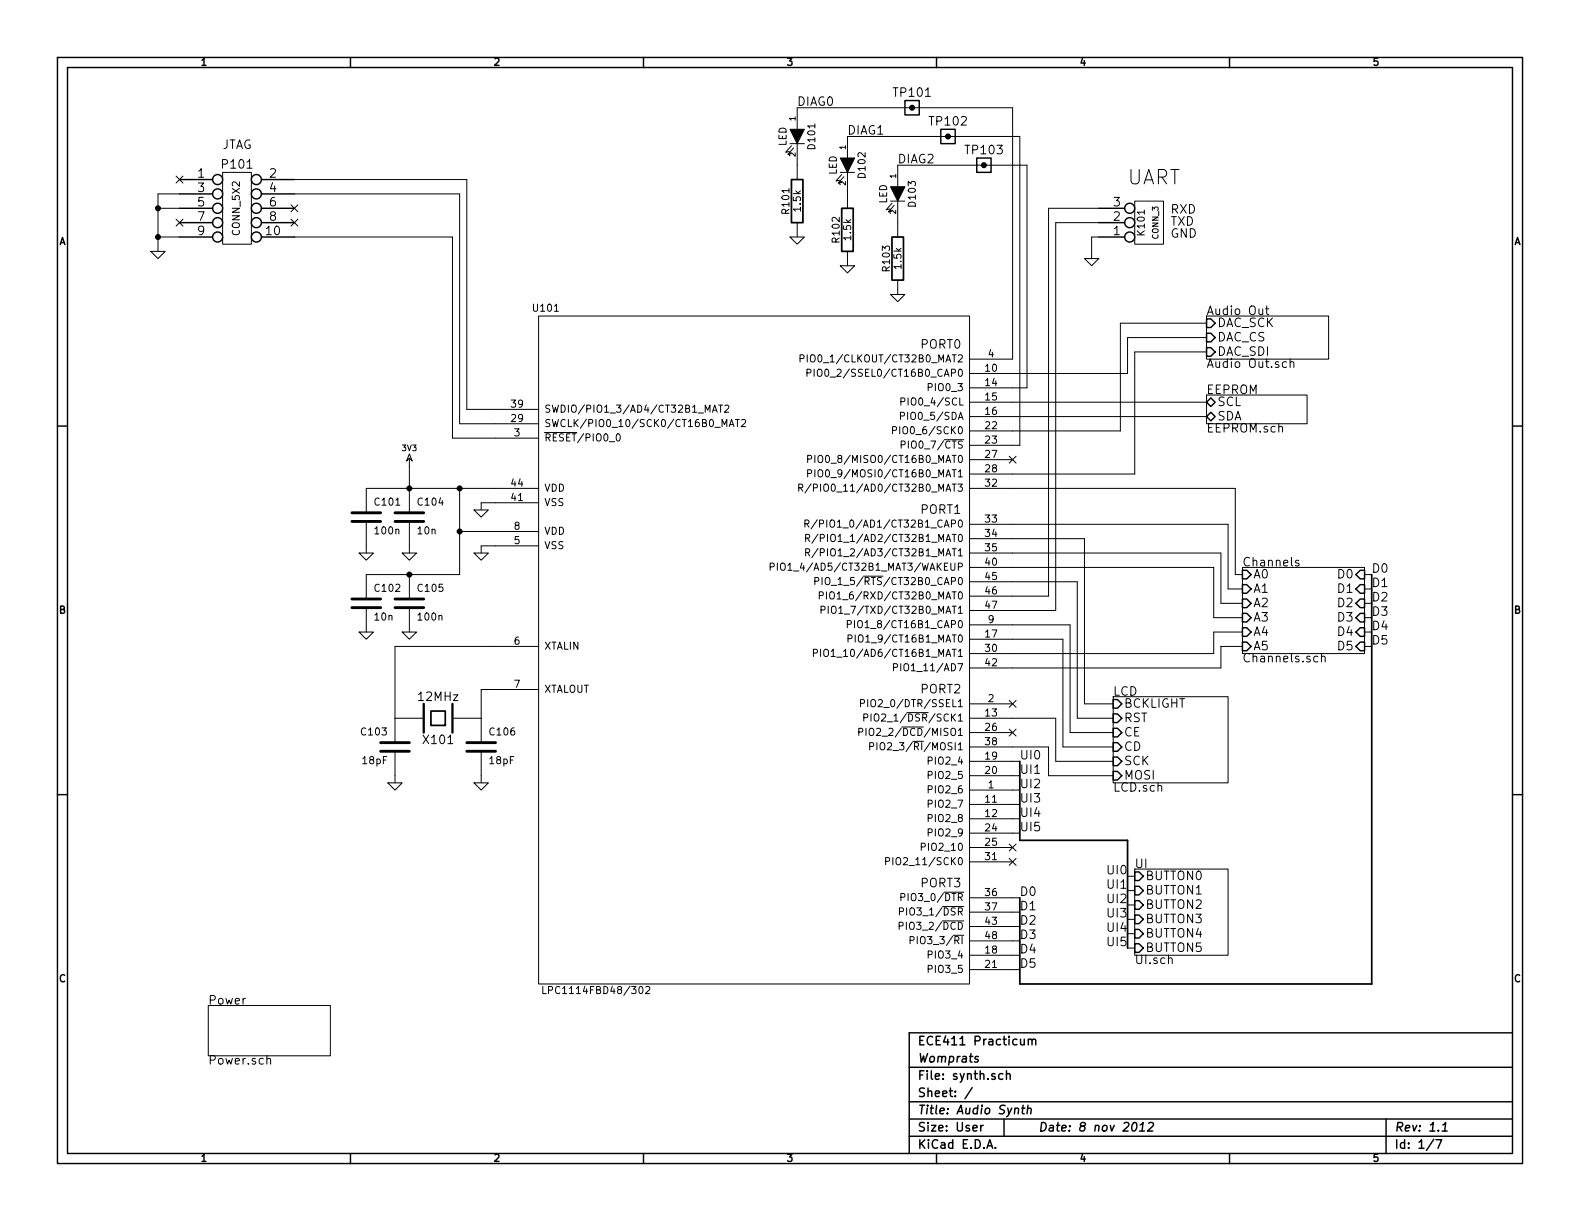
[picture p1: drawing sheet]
EESchema Schematic File Version 2  date Thu 08 Nov 2012 03:13:00 PM PST
LIBS:power
LIBS:device
LIBS:transistors
LIBS:conn
LIBS:linear
LIBS:regul
LIBS:74xx
LIBS:cmos4000
LIBS:adc-dac
LIBS:memory
LIBS:xilinx
LIBS:special
LIBS:microcontrollers
LIBS:dsp
LIBS:microchip
LIBS:analog_switches
LIBS:motorola
LIBS:texas
LIBS:intel
LIBS:audio
LIBS:interface
LIBS:digital-audio
LIBS:philips
LIBS:display
LIBS:cypress
LIBS:siliconi
LIBS:opto
LIBS:atmel
LIBS:contrib
LIBS:valves
LIBS:audiosynth
LIBS:synth-cache
EELAYER 25  0
EELAYER END
$Descr User 11000 8500
encoding utf-8
Sheet 1 7
Title "Audio Synth"
Date "8 nov 2012"
Rev "1.1"
Comp "Womprats"
Comment1 "ECE411 Practicum"
Comment2 ""
Comment3 ""
Comment4 ""
$EndDescr
Wire Wire Line
	7050 2600 7850 2600
Wire Wire Line
	7850 2600 7850 2350
Wire Wire Line
	7850 2350 8400 2350
Wire Wire Line
	5550 750  7050 750 
Wire Wire Line
	5900 950  7100 950 
Connection ~ 3200 3400
Wire Wire Line
	3450 3400 2550 3400
Wire Wire Line
	2850 3250 2850 3400
Wire Wire Line
	2050 1350 3200 1350
Wire Wire Line
	3200 1350 3200 2950
Wire Wire Line
	2050 1650 3150 1650
Wire Wire Line
	7800 3000 7800 2250
Wire Wire Line
	7800 3000 7050 3000
Connection ~ 2850 3400
Connection ~ 2850 4000
Wire Wire Line
	2550 4000 3200 4000
Wire Bus Line
	7850 6600 7850 5850
Wire Bus Line
	7850 5850 7100 5850
Wire Bus Line
	7100 6850 9550 6850
Wire Wire Line
	9500 4100 9550 4100
Wire Wire Line
	9500 4400 9550 4400
Wire Wire Line
	7050 750  7050 2500
Wire Wire Line
	7650 1550 7350 1550
Wire Wire Line
	7350 1550 7350 4250
Wire Wire Line
	7050 4150 7300 4150
Wire Wire Line
	7050 4650 8500 4650
Wire Wire Line
	7050 3950 8450 3950
Wire Wire Line
	7050 3650 8550 3650
Wire Wire Line
	7050 6750 7100 6750
Wire Wire Line
	7050 6550 7100 6550
Wire Wire Line
	7050 6350 7100 6350
Wire Wire Line
	8650 4000 8600 4000
Wire Wire Line
	8600 4000 8600 3400
Wire Wire Line
	8650 4500 8500 4500
Wire Wire Line
	8650 4300 8450 4300
Wire Wire Line
	8500 4200 8500 3850
Wire Wire Line
	8450 4300 8450 3950
Wire Wire Line
	8500 4500 8500 4650
Wire Wire Line
	7750 5000 7500 5000
Wire Wire Line
	7500 5000 7500 4050
Wire Wire Line
	7500 4050 7050 4050
Wire Wire Line
	7750 5200 7400 5200
Wire Wire Line
	7400 5200 7400 4450
Wire Wire Line
	7400 4450 7050 4450
Wire Wire Line
	7750 5400 7300 5400
Wire Wire Line
	7300 5400 7300 5200
Wire Wire Line
	7300 5200 7050 5200
Wire Wire Line
	7850 6500 7900 6500
Wire Wire Line
	7850 6300 7900 6300
Wire Wire Line
	7850 6100 7900 6100
Wire Bus Line
	7100 5850 7100 5300
Wire Wire Line
	7050 5700 7100 5700
Wire Wire Line
	7050 5500 7100 5500
Wire Wire Line
	7050 5300 7100 5300
Wire Wire Line
	8400 2800 7050 2800
Wire Wire Line
	3350 3850 3350 3800
Wire Wire Line
	3350 3800 3450 3800
Connection ~ 1100 1650
Wire Wire Line
	1250 1650 1100 1650
Wire Wire Line
	1100 1750 1100 1350
Wire Wire Line
	1100 1350 1250 1350
Wire Wire Line
	7600 1800 7600 1650
Wire Wire Line
	7600 1650 7650 1650
Wire Wire Line
	2750 5400 2750 5450
Wire Wire Line
	2550 3800 2550 3850
Wire Wire Line
	2850 3800 2850 3850
Wire Wire Line
	3450 3500 3350 3500
Wire Wire Line
	3350 3500 3350 3550
Wire Wire Line
	3350 5400 3350 5450
Wire Wire Line
	3450 4800 3350 4800
Wire Wire Line
	3350 4800 3350 5000
Wire Wire Line
	1250 1450 1100 1450
Connection ~ 1100 1450
Wire Wire Line
	3200 3700 3450 3700
Wire Wire Line
	3450 4500 2750 4500
Wire Wire Line
	2750 4500 2750 5000
Wire Wire Line
	3200 2950 3450 2950
Wire Wire Line
	8400 2900 7050 2900
Wire Wire Line
	7050 5400 7100 5400
Wire Wire Line
	7050 5600 7100 5600
Wire Wire Line
	7050 5800 7100 5800
Wire Wire Line
	7850 6200 7900 6200
Wire Wire Line
	7850 6400 7900 6400
Wire Wire Line
	7850 6600 7900 6600
Wire Wire Line
	7050 5000 7350 5000
Wire Wire Line
	7350 5000 7350 5300
Wire Wire Line
	7350 5300 7750 5300
Wire Wire Line
	7050 4350 7450 4350
Wire Wire Line
	7450 4350 7450 5100
Wire Wire Line
	7450 5100 7750 5100
Wire Wire Line
	7050 3750 7550 3750
Wire Wire Line
	7550 3750 7550 4900
Wire Wire Line
	7550 4900 7750 4900
Wire Wire Line
	8450 4400 8450 4550
Wire Wire Line
	8500 4200 8650 4200
Wire Wire Line
	8450 4400 8650 4400
Wire Wire Line
	8550 3650 8550 4100
Wire Wire Line
	8550 4100 8650 4100
Wire Wire Line
	7050 6250 7100 6250
Wire Wire Line
	7050 6450 7100 6450
Wire Wire Line
	7050 6650 7100 6650
Wire Bus Line
	7100 6850 7100 6250
Wire Wire Line
	8600 3400 7050 3400
Wire Wire Line
	8500 3850 7050 3850
Wire Wire Line
	8450 4550 7050 4550
Wire Wire Line
	7350 4250 7050 4250
Wire Wire Line
	7050 2700 7150 2700
Wire Wire Line
	7300 4150 7300 1450
Wire Wire Line
	7300 1450 7650 1450
Wire Wire Line
	7150 2700 7150 1150
Wire Wire Line
	9500 4500 9550 4500
Wire Wire Line
	9500 4300 9550 4300
Wire Wire Line
	9500 4200 9550 4200
Wire Wire Line
	9500 4000 9550 4000
Wire Bus Line
	9550 6850 9550 4000
Wire Wire Line
	3200 4000 3200 3400
Connection ~ 3200 3700
Wire Wire Line
	7050 3300 7900 3300
Wire Wire Line
	7900 3300 7900 2450
Wire Wire Line
	7900 2450 8400 2450
Wire Wire Line
	7800 2250 8400 2250
Wire Wire Line
	3150 1650 3150 3050
Wire Wire Line
	3150 3050 3450 3050
Wire Wire Line
	3450 2850 3250 2850
Wire Wire Line
	3250 2850 3250 1250
Wire Wire Line
	3250 1250 2050 1250
Connection ~ 6350 750 
Connection ~ 6600 950 
Connection ~ 6850 1150
Wire Wire Line
	7150 1150 6250 1150
Wire Wire Line
	7100 950  7100 3100
Wire Wire Line
	7100 3100 7050 3100
Text Notes 1550 1050 0    60   ~ 0
JTAG
NoConn ~ 7050 6000
NoConn ~ 7050 5900
NoConn ~ 7050 5100
NoConn ~ 7050 4900
NoConn ~ 7050 3200
$Sheet
S 8650 3950 850  600 
U 507CFFAB
F0 "Channels" 60
F1 "Channels.sch" 60
F2 "D5" I R 9500 4500 60 
F3 "D4" I R 9500 4400 60 
F4 "D3" I R 9500 4300 60 
F5 "D2" I R 9500 4200 60 
F6 "D1" I R 9500 4100 60 
F7 "D0" I R 9500 4000 60 
F8 "A5" I L 8650 4500 60 
F9 "A4" I L 8650 4400 60 
F10 "A3" I L 8650 4300 60 
F11 "A2" I L 8650 4200 60 
F12 "A1" I L 8650 4100 60 
F13 "A0" I L 8650 4000 60 
$EndSheet
Text Notes 8150 1500 0    60   ~ 0
RXD\nTXD\nGND
$Sheet
S 8400 2200 850  300 
U 507CFFCF
F0 "Audio Out" 60
F1 "Audio Out.sch" 60
F2 "DAC_SDI" I L 8400 2450 60 
F3 "DAC_SCK" I L 8400 2250 60 
F4 "DAC_CS" I L 8400 2350 60 
$EndSheet
$Comp
L TESTPOINT TP101
U 1 1
P 6350 750
F 0 "TP101" H 6350 850 60  0000 C CNN
F 1 "TESTPOINT" H 6350 650 60  0001 C CNN
	1    6350 750 
	1    0    0    -1  
$EndComp
$Comp
L TESTPOINT TP102
U 1 1
P 6600 950
F 0 "TP102" H 6600 1050 60  0000 C CNN
F 1 "TESTPOINT" H 6600 850 60  0001 C CNN
	1    6600 950 
	1    0    0    -1  
$EndComp
$Comp
L TESTPOINT TP103
U 1 1
P 6850 1150
F 0 "TP103" H 6850 1250 60  0000 C CNN
F 1 "TESTPOINT" H 6850 1050 60  0001 C CNN
	1    6850 1150
	1    0    0    -1  
$EndComp
Text Label 9550 4500 0    60   ~ 0
D5
Text Label 9550 4400 0    60   ~ 0
D4
Text Label 9550 4300 0    60   ~ 0
D3
Text Label 9550 4200 0    60   ~ 0
D2
Text Label 9550 4100 0    60   ~ 0
D1
Text Label 9550 4000 0    60   ~ 0
D0
Text Notes 6250 1150 0    60   ~ 0
DIAG2
Text Notes 5900 950  0    60   ~ 0
DIAG1
Text Notes 5550 750  0    60   ~ 0
DIAG0
$Comp
L GND #PWR113
U 1 1
P 6250 2050
F 0 "#PWR113" H 6250 2050 30  0001 C CNN
F 1 "GND" H 6250 1980 30  0001 C CNN
	1    6250 2050
	1    0    0    -1  
$EndComp
$Comp
L R R103
U 1 1
P 6250 1800
F 0 "R103" V 6330 1800 50  0000 C CNN
F 1 "1.5k" V 6250 1800 50  0000 C CNN
	1    6250 1800
	-1   0    0    1   
$EndComp
$Comp
L LED D103
U 1 1
P 6250 1350
F 0 "D103" H 6250 1450 50  0000 C CNN
F 1 "LED" H 6250 1250 50  0000 C CNN
	1    6250 1350
	0    1    1    0   
$EndComp
$Comp
L LED D102
U 1 1
P 5900 1150
F 0 "D102" H 5900 1250 50  0000 C CNN
F 1 "LED" H 5900 1050 50  0000 C CNN
	1    5900 1150
	0    1    1    0   
$EndComp
$Comp
L R R102
U 1 1
P 5900 1600
F 0 "R102" V 5980 1600 50  0000 C CNN
F 1 "1.5k" V 5900 1600 50  0000 C CNN
	1    5900 1600
	-1   0    0    1   
$EndComp
$Comp
L GND #PWR112
U 1 1
P 5900 1850
F 0 "#PWR112" H 5900 1850 30  0001 C CNN
F 1 "GND" H 5900 1780 30  0001 C CNN
	1    5900 1850
	1    0    0    -1  
$EndComp
Text Label 7100 6750 0    60   ~ 0
D5
Text Label 7100 6650 0    60   ~ 0
D4
Text Label 7100 6450 0    60   ~ 0
D2
Text Label 7100 6550 0    60   ~ 0
D3
Text Label 7100 6350 0    60   ~ 0
D1
Text Label 7100 6250 0    60   ~ 0
D0
Text Label 7850 6600 2    60   ~ 0
UI5
Text Label 7850 6500 2    60   ~ 0
UI4
Text Label 7850 6400 2    60   ~ 0
UI3
Text Label 7850 6300 2    60   ~ 0
UI2
Text Label 7850 6200 2    60   ~ 0
UI1
Text Label 7850 6100 2    60   ~ 0
UI0
$Sheet
S 7750 4850 800  600 
U 507CFFA1
F0 "LCD" 60
F1 "LCD.sch" 60
F2 "RST" I L 7750 5000 60 
F3 "CD" I L 7750 5200 60 
F4 "CE" I L 7750 5100 60 
F5 "SCK" I L 7750 5300 60 
F6 "MOSI" I L 7750 5400 60 
F7 "BCKLIGHT" I L 7750 4900 60 
$EndSheet
Text Label 7100 5800 0    60   ~ 0
UI5
Text Label 7100 5700 0    60   ~ 0
UI4
Text Label 7100 5600 0    60   ~ 0
UI3
Text Label 7100 5500 0    60   ~ 0
UI2
Text Label 7100 5400 0    60   ~ 0
UI1
Text Label 7100 5300 0    60   ~ 0
UI0
$Sheet
S 8400 2750 700  200 
U 507CFF65
F0 "EEPROM" 60
F1 "EEPROM.sch" 60
F2 "SDA" B L 8400 2900 60 
F3 "SCL" B L 8400 2800 60 
$EndSheet
Text Notes 7850 1300 0    100  ~ 0
UART
$Comp
L LPC1114FBD48/302 U101
U 1 1
P 5150 4550
F 0 "U101" H 3800 6950 50  0000 C CNN
F 1 "LPC1114FBD48/302" H 4150 2200 50  0000 C CNN
F 2 "MODULE" H 5150 5250 50  0001 C CNN
F 3 "DOCUMENTATION" H 5150 5550 50  0001 C CNN
	1    5150 4550
	1    0    0    -1  
$EndComp
$Comp
L GND #PWR111
U 1 1
P 5550 1650
F 0 "#PWR111" H 5550 1650 30  0001 C CNN
F 1 "GND" H 5550 1580 30  0001 C CNN
	1    5550 1650
	1    0    0    -1  
$EndComp
$Comp
L R R101
U 1 1
P 5550 1400
F 0 "R101" V 5630 1400 50  0000 C CNN
F 1 "1.5k" V 5550 1400 50  0000 C CNN
	1    5550 1400
	-1   0    0    1   
$EndComp
$Comp
L LED D101
U 1 1
P 5550 950
F 0 "D101" H 5550 1050 50  0000 C CNN
F 1 "LED" H 5550 850 50  0000 C CNN
	1    5550 950 
	0    1    1    0   
$EndComp
NoConn ~ 1250 1550
NoConn ~ 1250 1250
NoConn ~ 2050 1550
NoConn ~ 2050 1450
$Comp
L GND #PWR101
U 1 1
P 1100 1750
F 0 "#PWR101" H 1100 1750 30  0001 C CNN
F 1 "GND" H 1100 1680 30  0001 C CNN
	1    1100 1750
	1    0    0    -1  
$EndComp
$Comp
L CONN_5X2 P101
U 1 1
P 1650 1450
F 0 "P101" H 1650 1750 60  0000 C CNN
F 1 "CONN_5X2" V 1650 1450 50  0000 C CNN
	1    1650 1450
	1    0    0    -1  
$EndComp
$Comp
L GND #PWR114
U 1 1
P 7600 1800
F 0 "#PWR114" H 7600 1800 30  0001 C CNN
F 1 "GND" H 7600 1730 30  0001 C CNN
	1    7600 1800
	-1   0    0    -1  
$EndComp
$Comp
L CONN_3 K101
U 1 1
P 8000 1550
F 0 "K101" V 7950 1550 50  0000 C CNN
F 1 "CONN_3" V 8050 1550 40  0000 C CNN
	1    8000 1550
	1    0    0    1   
$EndComp
$Comp
L GND #PWR110
U 1 1
P 3350 5450
F 0 "#PWR110" H 3350 5450 30  0001 C CNN
F 1 "GND" H 3350 5380 30  0001 C CNN
	1    3350 5450
	1    0    0    -1  
$EndComp
$Comp
L GND #PWR104
U 1 1
P 2750 5450
F 0 "#PWR104" H 2750 5450 30  0001 C CNN
F 1 "GND" H 2750 5380 30  0001 C CNN
	1    2750 5450
	1    0    0    -1  
$EndComp
$Comp
L C C106
U 1 1
P 3350 5200
F 0 "C106" H 3400 5300 50  0000 L CNN
F 1 "18pF" H 3400 5100 50  0000 L CNN
	1    3350 5200
	1    0    0    -1  
$EndComp
$Comp
L C C103
U 1 1
P 2750 5200
F 0 "C103" H 2800 5300 50  0000 L CNN
F 1 "18pF" H 2800 5100 50  0000 L CNN
	1    2750 5200
	-1   0    0    -1  
$EndComp
$Comp
L CRYSTAL X101
U 1 1
P 3050 5000
F 0 "X101" H 3050 5150 60  0000 C CNN
F 1 "12MHz" H 3050 4850 60  0000 C CNN
	1    3050 5000
	-1   0    0    1   
$EndComp
$Comp
L C C102
U 1 1
P 2550 4200
F 0 "C102" H 2600 4300 50  0000 L CNN
F 1 "10n" H 2600 4100 50  0000 L CNN
	1    2550 4200
	1    0    0    -1  
$EndComp
$Comp
L GND #PWR106
U 1 1
P 2850 3850
F 0 "#PWR106" H 2850 3850 30  0001 C CNN
F 1 "GND" H 2850 3780 30  0001 C CNN
	1    2850 3850
	1    0    0    -1  
$EndComp
$Comp
L GND #PWR107
U 1 1
P 2850 4400
F 0 "#PWR107" H 2850 4400 30  0001 C CNN
F 1 "GND" H 2850 4330 30  0001 C CNN
	1    2850 4400
	1    0    0    -1  
$EndComp
$Comp
L C C104
U 1 1
P 2850 3600
F 0 "C104" H 2900 3700 50  0000 L CNN
F 1 "10n" H 2900 3500 50  0000 L CNN
	1    2850 3600
	1    0    0    -1  
$EndComp
$Comp
L C C101
U 1 1
P 2550 3600
F 0 "C101" H 2600 3700 50  0000 L CNN
F 1 "100n" H 2600 3500 50  0000 L CNN
	1    2550 3600
	1    0    0    -1  
$EndComp
$Comp
L GND #PWR103
U 1 1
P 2550 4400
F 0 "#PWR103" H 2550 4400 30  0001 C CNN
F 1 "GND" H 2550 4330 30  0001 C CNN
	1    2550 4400
	1    0    0    -1  
$EndComp
$Comp
L GND #PWR102
U 1 1
P 2550 3850
F 0 "#PWR102" H 2550 3850 30  0001 C CNN
F 1 "GND" H 2550 3780 30  0001 C CNN
	1    2550 3850
	1    0    0    -1  
$EndComp
$Comp
L GND #PWR108
U 1 1
P 3350 3550
F 0 "#PWR108" H 3350 3550 30  0001 C CNN
F 1 "GND" H 3350 3480 30  0001 C CNN
	1    3350 3550
	1    0    0    -1  
$EndComp
$Comp
L GND #PWR109
U 1 1
P 3350 3850
F 0 "#PWR109" H 3350 3850 30  0001 C CNN
F 1 "GND" H 3350 3780 30  0001 C CNN
	1    3350 3850
	1    0    0    -1  
$EndComp
$Comp
L C C105
U 1 1
P 2850 4200
F 0 "C105" H 2900 4300 50  0000 L CNN
F 1 "100n" H 2900 4100 50  0000 L CNN
	1    2850 4200
	1    0    0    -1  
$EndComp
$Sheet
S 7900 6050 650  600 
U 507CFFE5
F0 "UI" 60
F1 "UI.sch" 60
F2 "BUTTON5" I L 7900 6600 60 
F3 "BUTTON4" I L 7900 6500 60 
F4 "BUTTON3" I L 7900 6400 60 
F5 "BUTTON2" I L 7900 6300 60 
F6 "BUTTON1" I L 7900 6200 60 
F7 "BUTTON0" I L 7900 6100 60 
$EndSheet
$Sheet
S 1450 7000 850  350 
U 507CFFC3
F0 "Power" 60
F1 "Power.sch" 60
$EndSheet
$Comp
L 3V3 #PWR105
U 1 1
P 2850 3250
F 0 "#PWR105" H 2850 3350 40  0001 C CNN
F 1 "3V3" H 2850 3375 40  0000 C CNN
	1    2850 3250
	1    0    0    -1  
$EndComp
$EndSCHEMATC
